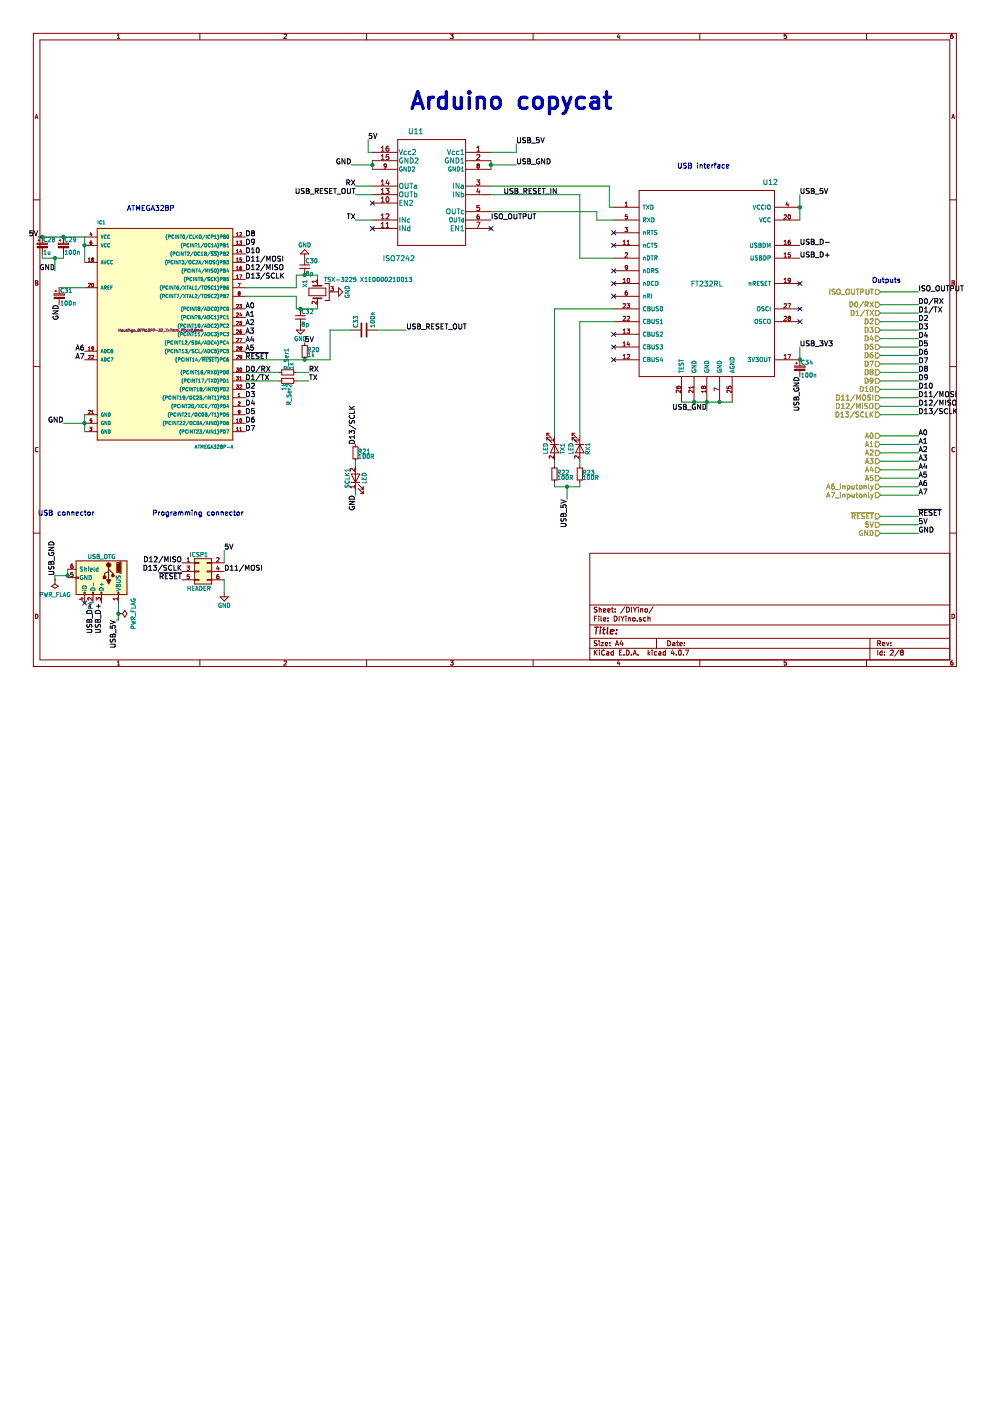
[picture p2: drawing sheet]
EESchema Schematic File Version 2
LIBS:GP22_board-rescue
LIBS:power
LIBS:device
LIBS:transistors
LIBS:conn
LIBS:linear
LIBS:regul
LIBS:74xx
LIBS:cmos4000
LIBS:adc-dac
LIBS:memory
LIBS:xilinx
LIBS:microcontrollers
LIBS:dsp
LIBS:microchip
LIBS:analog_switches
LIBS:motorola
LIBS:texas
LIBS:intel
LIBS:audio
LIBS:interface
LIBS:digital-audio
LIBS:philips
LIBS:display
LIBS:cypress
LIBS:siliconi
LIBS:opto
LIBS:atmel
LIBS:contrib
LIBS:valves
LIBS:max3440e
LIBS:Custom_Components
LIBS:GP22_board-cache
EELAYER 25 0
EELAYER END
$Descr A4 11693 8268
encoding utf-8
Sheet 2 8
Title ""
Date ""
Rev ""
Comp ""
Comment1 ""
Comment2 ""
Comment3 ""
Comment4 ""
$EndDescr
$Comp
L ATMEGA328P-AU IC1
U 1 1
P 1900 3900
F 0 "IC1" H 1150 5150 40  0000 L BNN
F 1 "ATMEGA328P-A" H 2300 2500 40  0000 L BNN
F 2 "Housings_QFP:LQFP-32_7x7mm_Pitch0.8mm" H 1900 3900 30  0000 C CIN
F 3 "" H 1900 3900 60  0001 C CNN
F 4 "Microchip Technology" H 0   0   50  0001 C CNN "MFR"
F 5 "ATMEGA328P-AN" H 0   0   50  0001 C CNN "MPN"
F 6 "RS" H 0   0   50  0001 C CNN "SPR"
F 7 "131-0270" H 0   0   50  0001 C CNN "SPN"
F 8 "-" H 0   0   50  0001 C CNN "SPURL"
	1    1900 3900
	1    0    0    -1  
$EndComp
$Comp
L CP_Small C31
U 1 1
P 700 3500
F 0 "C31" H 710 3570 50  0000 L CNN
F 1 "100n" H 710 3420 50  0000 L CNN
F 2 "Capacitors_SMD:C_0805_HandSoldering" H 700 3500 60  0001 C CNN
F 3 "" H 700 3500 60  0000 C CNN
F 4 "-" H 0   0   50  0001 C CNN "MFR"
F 5 "-" H 0   0   50  0001 C CNN "MPN"
F 6 "-" H 0   0   50  0001 C CNN "SPR"
F 7 "-" H 0   0   50  0001 C CNN "SPN"
F 8 "-" H 0   0   50  0001 C CNN "SPURL"
	1    700  3500
	1    0    0    -1  
$EndComp
$Comp
L R_Small R20
U 1 1
P 3600 4150
F 0 "R20" H 3630 4170 50  0000 L CNN
F 1 "1k" H 3630 4110 50  0000 L CNN
F 2 "Resistors_SMD:R_0805_HandSoldering" H 3600 4150 60  0001 C CNN
F 3 "" H 3600 4150 60  0000 C CNN
F 4 "-" H 0   0   50  0001 C CNN "MFR"
F 5 "-" H 0   0   50  0001 C CNN "MPN"
F 6 "-" H 0   0   50  0001 C CNN "SPR"
F 7 "-" H 0   0   50  0001 C CNN "SPN"
F 8 "-" H 0   0   50  0001 C CNN "SPURL"
	1    3600 4150
	1    0    0    -1  
$EndComp
$Comp
L CP_Small C29
U 1 1
P 750 2900
F 0 "C29" H 760 2970 50  0000 L CNN
F 1 "100n" H 760 2820 50  0000 L CNN
F 2 "Capacitors_SMD:C_0805_HandSoldering" H 750 2900 60  0001 C CNN
F 3 "" H 750 2900 60  0000 C CNN
F 4 "-" H 0   0   50  0001 C CNN "MFR"
F 5 "-" H 0   0   50  0001 C CNN "MPN"
F 6 "-" H 0   0   50  0001 C CNN "SPR"
F 7 "-" H 0   0   50  0001 C CNN "SPN"
F 8 "-" H 0   0   50  0001 C CNN "SPURL"
	1    750  2900
	1    0    0    -1  
$EndComp
$Comp
L CP_Small C28
U 1 1
P 500 2900
F 0 "C28" H 510 2970 50  0000 L CNN
F 1 "1u" H 510 2820 50  0000 L CNN
F 2 "Capacitors_SMD:C_0805_HandSoldering" H 500 2900 60  0001 C CNN
F 3 "" H 500 2900 60  0000 C CNN
F 4 "-" H 0   0   50  0001 C CNN "MFR"
F 5 "-" H 0   0   50  0001 C CNN "MPN"
F 6 "-" H 0   0   50  0001 C CNN "SPR"
F 7 "-" H 0   0   50  0001 C CNN "SPN"
F 8 "-" H 0   0   50  0001 C CNN "SPURL"
	1    500  2900
	1    0    0    -1  
$EndComp
$Comp
L R_Small R_Ser1
U 1 1
P 3400 4400
F 0 "R_Ser1" H 3430 4420 50  0000 L CNN
F 1 "1k" H 3430 4360 50  0000 L CNN
F 2 "Resistors_SMD:R_0805_HandSoldering" H 3400 4400 60  0001 C CNN
F 3 "" H 3400 4400 60  0000 C CNN
F 4 "-" H 0   0   50  0001 C CNN "MFR"
F 5 "-" H 0   0   50  0001 C CNN "MPN"
F 6 "-" H 0   0   50  0001 C CNN "SPR"
F 7 "-" H 0   0   50  0001 C CNN "SPN"
F 8 "-" H 0   0   50  0001 C CNN "SPURL"
	1    3400 4400
	0    -1   -1   0   
$EndComp
$Comp
L R_Small R_Ser2
U 1 1
P 3400 4500
F 0 "R_Ser2" H 3430 4520 50  0000 L CNN
F 1 "1k" H 3430 4460 50  0000 L CNN
F 2 "Resistors_SMD:R_0805_HandSoldering" H 3400 4500 60  0001 C CNN
F 3 "" H 3400 4500 60  0000 C CNN
F 4 "-" H 0   0   50  0001 C CNN "MFR"
F 5 "-" H 0   0   50  0001 C CNN "MPN"
F 6 "-" H 0   0   50  0001 C CNN "SPR"
F 7 "-" H 0   0   50  0001 C CNN "SPN"
F 8 "-" H 0   0   50  0001 C CNN "SPURL"
	1    3400 4500
	0    1    1    0   
$EndComp
$Comp
L LED SCLK1
U 1 1
P 4200 5650
F 0 "SCLK1" H 4200 5750 50  0000 C CNN
F 1 "LED" H 4200 5550 50  0000 C CNN
F 2 "LEDs:LED_0805" H 4200 5650 60  0001 C CNN
F 3 "" H 4200 5650 60  0001 C CNN
F 4 "Bivar" H 0   0   50  0001 C CNN "MFR"
F 5 "SM0805HC" H 0   0   50  0001 C CNN "MPN"
F 6 "RS" H 0   0   50  0001 C CNN "SPR"
F 7 "174-9844" H 0   0   50  0001 C CNN "SPN"
F 8 "-" H 0   0   50  0001 C CNN "SPURL"
	1    4200 5650
	0    -1   -1   0   
$EndComp
$Comp
L R_Small R21
U 1 1
P 4200 5350
F 0 "R21" H 4230 5370 50  0000 L CNN
F 1 "100R" H 4230 5310 50  0000 L CNN
F 2 "Resistors_SMD:R_0805_HandSoldering" H 4200 5350 60  0001 C CNN
F 3 "" H 4200 5350 60  0000 C CNN
F 4 "-" H 0   0   50  0001 C CNN "MFR"
F 5 "-" H 0   0   50  0001 C CNN "MPN"
F 6 "-" H 0   0   50  0001 C CNN "SPR"
F 7 "-" H 0   0   50  0001 C CNN "SPN"
F 8 "-" H 0   0   50  0001 C CNN "SPURL"
	1    4200 5350
	1    0    0    -1  
$EndComp
$Comp
L FT232RL U12
U 1 1
P 8350 3350
F 0 "U12" H 7600 4550 60  0000 C CNN
F 1 "FT232RL" H 8350 3350 60  0000 C CNN
F 2 "Housings_SSOP:SSOP-28_5.3x10.2mm_Pitch0.65mm" H 8350 3350 60  0001 C CNN
F 3 "" H 8350 3350 60  0001 C CNN
F 4 "FTDI Chip" H 0   0   50  0001 C CNN "MFR"
F 5 "FT232RL" H 0   0   50  0001 C CNN "MPN"
F 6 "RS" H 0   0   50  0001 C CNN "SPR"
F 7 "406-580" H 0   0   50  0001 C CNN "SPN"
F 8 "-" H 0   0   50  0001 C CNN "SPURL"
	1    8350 3350
	-1   0    0    -1  
$EndComp
$Comp
L C C33
U 1 1
P 4300 3900
F 0 "C33" H 4325 4000 50  0000 L CNN
F 1 "100n" H 4325 3800 50  0000 L CNN
F 2 "Capacitors_SMD:C_0805_HandSoldering" H 4338 3750 30  0001 C CNN
F 3 "" H 4300 3900 60  0000 C CNN
F 4 "-" H 0   0   50  0001 C CNN "MFR"
F 5 "-" H 0   0   50  0001 C CNN "MPN"
F 6 "-" H 0   0   50  0001 C CNN "SPR"
F 7 "-" H 0   0   50  0001 C CNN "SPN"
F 8 "-" H 0   0   50  0001 C CNN "SPURL"
	1    4300 3900
	0    -1   -1   0   
$EndComp
$Comp
L LED TX1
U 1 1
P 6550 5300
F 0 "TX1" H 6550 5400 50  0000 C CNN
F 1 "LED" H 6550 5200 50  0000 C CNN
F 2 "LEDs:LED_0805" H 6550 5300 60  0001 C CNN
F 3 "" H 6550 5300 60  0001 C CNN
F 4 "Bivar" H 0   0   50  0001 C CNN "MFR"
F 5 "SM0805HC" H 0   0   50  0001 C CNN "MPN"
F 6 "RS" H 0   0   50  0001 C CNN "SPR"
F 7 "174-9844" H 0   0   50  0001 C CNN "SPN"
F 8 "-" H 0   0   50  0001 C CNN "SPURL"
	1    6550 5300
	0    1    1    0   
$EndComp
$Comp
L R_Small R22
U 1 1
P 6550 5600
F 0 "R22" H 6580 5620 50  0000 L CNN
F 1 "100R" H 6580 5560 50  0000 L CNN
F 2 "Resistors_SMD:R_0805_HandSoldering" H 6550 5600 60  0001 C CNN
F 3 "" H 6550 5600 60  0000 C CNN
F 4 "-" H 0   0   50  0001 C CNN "MFR"
F 5 "-" H 0   0   50  0001 C CNN "MPN"
F 6 "-" H 0   0   50  0001 C CNN "SPR"
F 7 "-" H 0   0   50  0001 C CNN "SPN"
F 8 "-" H 0   0   50  0001 C CNN "SPURL"
	1    6550 5600
	1    0    0    -1  
$EndComp
$Comp
L LED RX1
U 1 1
P 6850 5300
F 0 "RX1" H 6850 5400 50  0000 C CNN
F 1 "LED" H 6850 5200 50  0000 C CNN
F 2 "LEDs:LED_0805" H 6850 5300 60  0001 C CNN
F 3 "" H 6850 5300 60  0001 C CNN
F 4 "Bivar" H 0   0   50  0001 C CNN "MFR"
F 5 "SM0805HC" H 0   0   50  0001 C CNN "MPN"
F 6 "RS" H 0   0   50  0001 C CNN "SPR"
F 7 "174-9844" H 0   0   50  0001 C CNN "SPN"
F 8 "-" H 0   0   50  0001 C CNN "SPURL"
	1    6850 5300
	0    1    1    0   
$EndComp
$Comp
L R_Small R23
U 1 1
P 6850 5600
F 0 "R23" H 6880 5620 50  0000 L CNN
F 1 "100R" H 6880 5560 50  0000 L CNN
F 2 "Resistors_SMD:R_0805_HandSoldering" H 6850 5600 60  0001 C CNN
F 3 "" H 6850 5600 60  0000 C CNN
F 4 "-" H 0   0   50  0001 C CNN "MFR"
F 5 "-" H 0   0   50  0001 C CNN "MPN"
F 6 "-" H 0   0   50  0001 C CNN "SPR"
F 7 "-" H 0   0   50  0001 C CNN "SPN"
F 8 "-" H 0   0   50  0001 C CNN "SPURL"
	1    6850 5600
	1    0    0    -1  
$EndComp
$Comp
L CP_Small C34
U 1 1
P 9450 4350
F 0 "C34" H 9460 4420 50  0000 L CNN
F 1 "100n" H 9460 4270 50  0000 L CNN
F 2 "Capacitors_SMD:C_0805_HandSoldering" H 9450 4350 60  0001 C CNN
F 3 "" H 9450 4350 60  0000 C CNN
F 4 "-" H 0   0   50  0001 C CNN "MFR"
F 5 "-" H 0   0   50  0001 C CNN "MPN"
F 6 "-" H 0   0   50  0001 C CNN "SPR"
F 7 "-" H 0   0   50  0001 C CNN "SPN"
F 8 "-" H 0   0   50  0001 C CNN "SPURL"
	1    9450 4350
	1    0    0    -1  
$EndComp
$Comp
L USB_OTG P4
U 1 1
P 1200 6825
F 0 "P4" H 1525 6700 50  0000 C CNN
F 1 "USB_OTG" V 950 6825 50  0000 C CNN
F 2 "Custom:MICRO-B_USB_TOP_MOUNT" V 1150 6725 60  0001 C CNN
F 3 "" V 1150 6725 60  0001 C CNN
F 4 "Molex" H 0   0   50  0001 C CNN "MFR"
F 5 "47590-0001" H 0   0   50  0001 C CNN "MPN"
F 6 "RS" H 0   0   50  0001 C CNN "SPR"
F 7 "702-5481" H 0   0   50  0001 C CNN "SPN"
F 8 "-" H 0   0   50  0001 C CNN "SPURL"
	1    1200 6825
	0    1    1    0   
$EndComp
$Comp
L Conn_02x03_Odd_Even ICSP1
U 1 1
P 2350 6750
F 0 "ICSP1" H 2350 6950 50  0000 C CNN
F 1 "HEADER" H 2350 6550 50  0000 C CNN
F 2 "Pin_Headers:Pin_Header_Straight_2x03_Pitch2.54mm" H 2350 5550 60  0001 C CNN
F 3 "" H 2350 5550 60  0001 C CNN
F 4 "Harwin" H 0   0   50  0001 C CNN "MFR"
F 5 "M20-9980346" H 0   0   50  0001 C CNN "MPN"
F 6 "RS" H 0   0   50  0001 C CNN "SPR"
F 7 "745-7046" H 0   0   50  0001 C CNN "SPN"
F 8 "-" H 0   0   50  0001 C CNN "SPURL"
	1    2350 6750
	1    0    0    -1  
$EndComp
$Comp
L GND #PWR049
U 1 1
P 2650 7000
F 0 "#PWR049" H 2650 6750 50  0001 C CNN
F 1 "GND" H 2650 6850 50  0000 C CNN
F 2 "" H 2650 7000 60  0000 C CNN
F 3 "" H 2650 7000 60  0000 C CNN
	1    2650 7000
	1    0    0    -1  
$EndComp
$Comp
L ISO7242 U11
U 1 1
P 5100 2200
F 0 "U11" H 5200 2850 60  0000 L CNN
F 1 "ISO7242" H 5300 1350 60  0000 L CNN
F 2 "Housings_SOIC:SOIC-16_7.5x10.3mm_Pitch1.27mm" H 5100 2200 60  0001 C CNN
F 3 "" H 5100 2200 60  0001 C CNN
F 4 "TI" H 0   0   50  0001 C CNN "MFR"
F 5 "ISO7242CDW" H 0   0   50  0001 C CNN "MPN"
F 6 "RS" H 0   0   50  0001 C CNN "SPR"
F 7 "121-9145" H 0   0   50  0001 C CNN "SPN"
F 8 "-" H 0   0   50  0001 C CNN "SPURL"
	1    5100 2200
	-1   0    0    -1  
$EndComp
$Comp
L C_Small C30
U 1 1
P 3600 3150
F 0 "C30" H 3610 3220 50  0000 L CNN
F 1 "8p" H 3610 3070 50  0000 L CNN
F 2 "Capacitors_SMD:C_0805_HandSoldering" H 3600 3150 60  0001 C CNN
F 3 "" H 3600 3150 60  0000 C CNN
F 4 "-" H 0   0   50  0001 C CNN "MFR"
F 5 "-" H 0   0   50  0001 C CNN "MPN"
F 6 "-" H 0   0   50  0001 C CNN "SPR"
F 7 "-" H 0   0   50  0001 C CNN "SPN"
F 8 "-" H 0   0   50  0001 C CNN "SPURL"
	1    3600 3150
	1    0    0    -1  
$EndComp
$Comp
L C_Small C32
U 1 1
P 3550 3750
F 0 "C32" H 3560 3820 50  0000 L CNN
F 1 "8p" H 3560 3670 50  0000 L CNN
F 2 "Capacitors_SMD:C_0805_HandSoldering" H 3550 3750 60  0001 C CNN
F 3 "" H 3550 3750 60  0000 C CNN
F 4 "-" H 0   0   50  0001 C CNN "MFR"
F 5 "-" H 0   0   50  0001 C CNN "MPN"
F 6 "-" H 0   0   50  0001 C CNN "SPR"
F 7 "-" H 0   0   50  0001 C CNN "SPN"
F 8 "-" H 0   0   50  0001 C CNN "SPURL"
	1    3550 3750
	1    0    0    -1  
$EndComp
$Comp
L GND #PWR050
U 1 1
P 3550 3850
F 0 "#PWR050" H 3550 3600 50  0001 C CNN
F 1 "GND" H 3550 3700 50  0000 C CNN
F 2 "" H 3550 3850 60  0000 C CNN
F 3 "" H 3550 3850 60  0000 C CNN
	1    3550 3850
	1    0    0    -1  
$EndComp
$Comp
L GND #PWR051
U 1 1
P 3600 3050
F 0 "#PWR051" H 3600 2800 50  0001 C CNN
F 1 "GND" H 3600 2900 50  0000 C CNN
F 2 "" H 3600 3050 60  0000 C CNN
F 3 "" H 3600 3050 60  0000 C CNN
	1    3600 3050
	-1   0    0    1   
$EndComp
$Comp
L Crystal_GND3 X1
U 1 1
P 3750 3450
F 0 "X1" H 3650 3600 50  0000 C CNN
F 1 "TSX-3225 X1E0000210013" V 3600 2325 50  0000 L CNN
F 2 "Crystals:crystal_FA238-TSX3225" H 3750 3450 60  0001 C CNN
F 3 "" H 3750 3450 60  0001 C CNN
F 4 "Epson" H 0   0   50  0001 C CNN "MFR"
F 5 "X1E000021001311" H 0   0   50  0001 C CNN "MPN"
F 6 "RS" H 0   0   50  0001 C CNN "SPR"
F 7 "667-6151" H 0   0   50  0001 C CNN "SPN"
F 8 "-" H 0   0   50  0001 C CNN "SPURL"
	1    3750 3450
	0    -1   1    0   
$EndComp
$Comp
L PWR_FLAG #FLG052
U 1 1
P 650 6850
F 0 "#FLG052" H 650 6945 50  0001 C CNN
F 1 "PWR_FLAG" H 650 7030 50  0000 C CNN
F 2 "" H 650 6850 60  0000 C CNN
F 3 "" H 650 6850 60  0000 C CNN
	1    650  6850
	-1   0    0    1   
$EndComp
$Comp
L PWR_FLAG #FLG053
U 1 1
P 1400 7250
F 0 "#FLG053" H 1400 7345 50  0001 C CNN
F 1 "PWR_FLAG" H 1400 7430 50  0000 C CNN
F 2 "" H 1400 7250 60  0000 C CNN
F 3 "" H 1400 7250 60  0000 C CNN
	1    1400 7250
	0    1    1    0   
$EndComp
$Comp
L GND #PWR054
U 1 1
P 3950 3450
F 0 "#PWR054" H 3950 3200 50  0001 C CNN
F 1 "GND" H 3950 3300 50  0000 C CNN
F 2 "" H 3950 3450 60  0000 C CNN
F 3 "" H 3950 3450 60  0000 C CNN
	1    3950 3450
	0    -1   -1   0   
$EndComp
Text Label 2900 4400 0    60   ~ 0
D0/RX
Text Label 2900 4500 0    60   ~ 0
D1/TX
Text Label 2900 4600 0    60   ~ 0
D2
Text Label 2900 4700 0    60   ~ 0
D3
Text Label 2900 4800 0    60   ~ 0
D4
Text Label 2900 4900 0    60   ~ 0
D5
Text Label 2900 5000 0    60   ~ 0
D6
Text Label 2900 5100 0    60   ~ 0
D7
Text Label 2900 3650 0    60   ~ 0
A0
Text Label 2900 3750 0    60   ~ 0
A1
Text Label 2900 3850 0    60   ~ 0
A2
Text Label 2900 3950 0    60   ~ 0
A3
Text Label 2900 4050 0    60   ~ 0
A4
Text Label 2900 4150 0    60   ~ 0
A5
Text Label 1000 4150 2    60   ~ 0
A6
Text Label 1000 4250 2    60   ~ 0
A7
Text Label 2900 4250 0    60   ~ 0
~RESET
Text Label 2900 2800 0    60   ~ 0
D8
Text Label 2900 2900 0    60   ~ 0
D9
Text Label 2900 3000 0    60   ~ 0
D10
Text Label 2900 3100 0    60   ~ 0
D11/MOSI
Text Label 2900 3200 0    60   ~ 0
D12/MISO
Text Label 2900 3300 0    60   ~ 0
D13/SCLK
Text Label 4200 5250 1    60   ~ 0
D13/SCLK
Text Label 3650 4400 0    60   ~ 0
RX
Text Label 3650 4500 0    60   ~ 0
TX
Text Label 1375 7325 3    60   ~ 0
USB_5V
Text Label 450  2800 2    60   ~ 0
5V
Text Label 2650 6500 0    60   ~ 0
5V
Text Label 2650 6750 0    60   ~ 0
D11/MOSI
Text Label 2150 6650 2    60   ~ 0
D12/MISO
Text Label 2150 6750 2    60   ~ 0
D13/SCLK
Text Label 2150 6850 2    60   ~ 0
~RESET
Text Notes 1500 2500 0    60   ~ 0
ATMEGA328P
Text Notes 8000 2000 0    60   ~ 0
USB interface
Text Label 6700 5900 3    60   ~ 0
USB_5V
Text Notes 1800 6100 0    60   ~ 0
Programming connector
Text Label 9450 2900 0    60   ~ 0
USB_D-
Text Label 9450 3050 0    60   ~ 0
USB_D+
Text Label 1200 7125 3    60   ~ 0
USB_D+
Text Label 1100 7125 3    60   ~ 0
USB_D-
Text Notes 450  6100 0    60   ~ 0
USB connector
Text Label 3600 4050 0    60   ~ 0
5V
Text Label 9450 2300 0    60   ~ 0
USB_5V
Text Label 9450 4100 0    60   ~ 0
USB_3V3
Text Label 8350 4850 2    60   ~ 0
USB_GND
Text Label 700  3600 3    60   ~ 0
GND
Text Label 750  5000 2    60   ~ 0
GND
Text Label 4200 5850 3    60   ~ 0
GND
Text Label 650  6800 1    60   ~ 0
USB_GND
Text Label 9450 4450 3    60   ~ 0
USB_GND
Text Label 650  3200 2    60   ~ 0
GND
Text Label 10850 6300 0    60   ~ 0
GND
Text Label 10850 3600 0    60   ~ 0
D0/RX
Text Label 10850 3700 0    60   ~ 0
D1/TX
Text Label 10850 3800 0    60   ~ 0
D2
Text Label 10850 3900 0    60   ~ 0
D3
Text Label 10850 4000 0    60   ~ 0
D4
Text Label 10850 4100 0    60   ~ 0
D5
Text Label 10850 4200 0    60   ~ 0
D6
Text Label 10850 4300 0    60   ~ 0
D7
Text Label 10850 5150 0    60   ~ 0
A0
Text Label 10850 5250 0    60   ~ 0
A1
Text Label 10850 5350 0    60   ~ 0
A2
Text Label 10850 5450 0    60   ~ 0
A3
Text Label 10850 5550 0    60   ~ 0
A4
Text Label 10850 5650 0    60   ~ 0
A5
Text Label 10850 6100 0    60   ~ 0
~RESET
Text Label 10850 4400 0    60   ~ 0
D8
Text Label 10850 4500 0    60   ~ 0
D9
Text Label 10850 4600 0    60   ~ 0
D10
Text Label 10850 4700 0    60   ~ 0
D11/MOSI
Text Label 10850 4800 0    60   ~ 0
D12/MISO
Text Label 10850 4900 0    60   ~ 0
D13/SCLK
Text Label 10850 5750 0    60   ~ 0
A6
Text Label 10850 5850 0    60   ~ 0
A7
Text Label 10850 6200 0    60   ~ 0
5V
Text HLabel 10400 6300 0    60   Input ~ 0
GND
Text HLabel 10400 3600 0    60   Input ~ 0
D0/RX
Text HLabel 10400 3700 0    60   Input ~ 0
D1/TX
Text HLabel 10400 3800 0    60   Input ~ 0
D2
Text HLabel 10400 3900 0    60   Input ~ 0
D3
Text HLabel 10400 4000 0    60   Input ~ 0
D4
Text HLabel 10400 4100 0    60   Input ~ 0
D5
Text HLabel 10400 4200 0    60   Input ~ 0
D6
Text HLabel 10400 4300 0    60   Input ~ 0
D7
Text HLabel 10400 5150 0    60   Input ~ 0
A0
Text HLabel 10400 5250 0    60   Input ~ 0
A1
Text HLabel 10400 5350 0    60   Input ~ 0
A2
Text HLabel 10400 5450 0    60   Input ~ 0
A3
Text HLabel 10400 5550 0    60   Input ~ 0
A4
Text HLabel 10400 5650 0    60   Input ~ 0
A5
Text HLabel 10400 6100 0    60   Input ~ 0
~RESET
Text HLabel 10400 4400 0    60   Input ~ 0
D8
Text HLabel 10400 4500 0    60   Input ~ 0
D9
Text HLabel 10400 4600 0    60   Input ~ 0
D10
Text HLabel 10400 4700 0    60   Input ~ 0
D11/MOSI
Text HLabel 10400 4800 0    60   Input ~ 0
D12/MISO
Text HLabel 10400 4900 0    60   Input ~ 0
D13/SCLK
Text HLabel 10400 5750 0    60   Input ~ 0
A6_inputonly
Text HLabel 10400 5850 0    60   Input ~ 0
A7_inputonly
Text HLabel 10400 6200 0    60   Input ~ 0
5V
Text Notes 4850 1300 0    197  ~ 39
Arduino copycat
Text Notes 10300 3350 0    60   ~ 0
Outputs
Text Label 4350 1650 0    60   ~ 0
5V
Text Label 4150 1950 2    60   ~ 0
GND
Text Label 4200 2600 2    60   ~ 0
TX
Text Label 4200 2200 2    60   ~ 0
RX
Text Label 6100 1700 0    60   ~ 0
USB_5V
Text Label 6100 1950 0    60   ~ 0
USB_GND
Text Label 4200 2300 2    60   ~ 0
USB_RESET_OUT
Text Label 5800 2600 0    60   ~ 0
ISO_OUTPUT
Text Label 10850 3450 0    60   ~ 0
ISO_OUTPUT
Text Label 5950 2300 0    60   ~ 0
USB_RESET_IN
Text Label 4800 3900 0    60   ~ 0
USB_RESET_OUT
Text HLabel 10400 3450 0    60   Input ~ 0
ISO_OUTPUT
Wire Wire Line
	2900 3400 3500 3400
Wire Wire Line
	2900 3500 3500 3500
Wire Wire Line
	700  3400 1000 3400
Wire Wire Line
	750  5000 1000 5000
Wire Wire Line
	1000 4900 1000 5100
Wire Wire Line
	450  2800 1000 2800
Wire Wire Line
	1000 2800 1000 3100
Wire Wire Line
	500  3050 750  3050
Wire Wire Line
	750  3050 750  3000
Wire Wire Line
	500  3050 500  3000
Wire Wire Line
	2900 4400 3300 4400
Wire Wire Line
	3300 4500 2900 4500
Wire Wire Line
	3500 4400 3650 4400
Wire Wire Line
	3650 4500 3500 4500
Wire Wire Line
	3900 3900 4150 3900
Wire Wire Line
	9450 2300 9450 2600
Wire Wire Line
	7250 3800 6850 3800
Wire Wire Line
	8050 4750 8650 4750
Wire Wire Line
	8350 4750 8350 4850
Wire Wire Line
	2650 6850 2650 7000
Wire Wire Line
	2650 6500 2650 6650
Wire Wire Line
	6850 3800 6850 5150
Wire Wire Line
	6550 3650 6550 5150
Wire Wire Line
	6550 3650 7250 3650
Wire Wire Line
	6550 5700 6550 5750
Wire Wire Line
	6550 5750 6850 5750
Wire Wire Line
	6700 5750 6700 5900
Wire Wire Line
	6850 5750 6850 5700
Wire Wire Line
	9450 4250 9450 4100
Wire Wire Line
	650  3050 650  3200
Wire Wire Line
	10400 3600 10850 3600
Wire Wire Line
	10850 3700 10400 3700
Wire Wire Line
	10400 3800 10850 3800
Wire Wire Line
	10850 3900 10400 3900
Wire Wire Line
	10400 4000 10850 4000
Wire Wire Line
	10850 4100 10400 4100
Wire Wire Line
	10400 4200 10850 4200
Wire Wire Line
	10850 4300 10400 4300
Wire Wire Line
	10400 4400 10850 4400
Wire Wire Line
	10850 4500 10400 4500
Wire Wire Line
	10400 4600 10850 4600
Wire Wire Line
	10850 4700 10400 4700
Wire Wire Line
	10400 4800 10850 4800
Wire Wire Line
	10850 4900 10400 4900
Wire Wire Line
	10850 5150 10400 5150
Wire Wire Line
	10400 5250 10850 5250
Wire Wire Line
	10850 5350 10400 5350
Wire Wire Line
	10400 5450 10850 5450
Wire Wire Line
	10850 5550 10400 5550
Wire Wire Line
	10400 5650 10850 5650
Wire Wire Line
	10850 5750 10400 5750
Wire Wire Line
	10400 5850 10850 5850
Wire Wire Line
	10400 6100 10850 6100
Wire Wire Line
	10850 6200 10400 6200
Wire Wire Line
	10400 6300 10850 6300
Wire Wire Line
	4350 1650 4350 1800
Wire Wire Line
	4350 1800 4400 1800
Wire Wire Line
	4400 1900 4400 2000
Wire Wire Line
	4150 1950 4400 1950
Wire Wire Line
	7200 2450 7250 2450
Wire Wire Line
	7200 2200 7200 2450
Wire Wire Line
	7250 2600 7050 2600
Wire Wire Line
	7050 2600 7050 2500
Wire Wire Line
	7050 2500 5800 2500
Wire Wire Line
	4200 2300 4400 2300
Wire Wire Line
	4200 2600 4400 2600
Wire Wire Line
	6100 1700 6100 1800
Wire Wire Line
	6100 1800 5800 1800
Wire Wire Line
	5800 1900 5800 2000
Wire Wire Line
	6100 1950 5800 1950
Wire Wire Line
	7250 3050 6850 3050
Wire Wire Line
	3900 3900 3900 4250
Wire Wire Line
	4200 2200 4400 2200
Wire Wire Line
	4450 3900 4800 3900
Wire Wire Line
	5800 2300 6850 2300
Wire Wire Line
	6850 2300 6850 3050
Wire Wire Line
	7200 2200 5800 2200
Wire Wire Line
	10400 3450 10850 3450
Wire Wire Line
	3750 3650 3500 3650
Wire Wire Line
	3500 3650 3500 3500
Wire Wire Line
	3500 3400 3500 3250
Wire Wire Line
	3500 3250 3750 3250
Wire Wire Line
	3900 4250 2900 4250
Wire Wire Line
	4200 5800 4200 5850
Wire Wire Line
	4200 5450 4200 5500
Wire Wire Line
	6550 5450 6550 5500
Wire Wire Line
	6850 5500 6850 5450
Wire Wire Line
	650  6850 650  6800
Wire Wire Line
	650  6800 800  6800
Wire Wire Line
	800  6725 800  6825
Wire Wire Line
	1400 7125 1400 7325
Wire Wire Line
	1400 7325 1375 7325
Wire Wire Line
	3750 3250 3750 3300
Wire Wire Line
	3750 3600 3750 3650
Connection ~ 1000 5000
Connection ~ 3600 4250
Connection ~ 1000 2900
Connection ~ 500  2800
Connection ~ 750  2800
Connection ~ 650  3050
Connection ~ 9450 2450
Connection ~ 9450 4250
Connection ~ 8350 4750
Connection ~ 8200 4750
Connection ~ 8500 4750
Connection ~ 6700 5750
Connection ~ 4400 1950
Connection ~ 5800 1950
Connection ~ 3600 3250
Connection ~ 3550 3650
Connection ~ 800  6800
Connection ~ 1400 7250
NoConn ~ 7250 2750
NoConn ~ 7250 2900
NoConn ~ 7250 3200
NoConn ~ 7250 3350
NoConn ~ 7250 3500
NoConn ~ 7250 3950
NoConn ~ 7250 4100
NoConn ~ 7250 4250
NoConn ~ 9450 3800
NoConn ~ 9450 3650
NoConn ~ 9450 3350
NoConn ~ 4400 2400
NoConn ~ 5800 2700
NoConn ~ 4400 2700
NoConn ~ 1000 7125
$EndSCHEMATC
